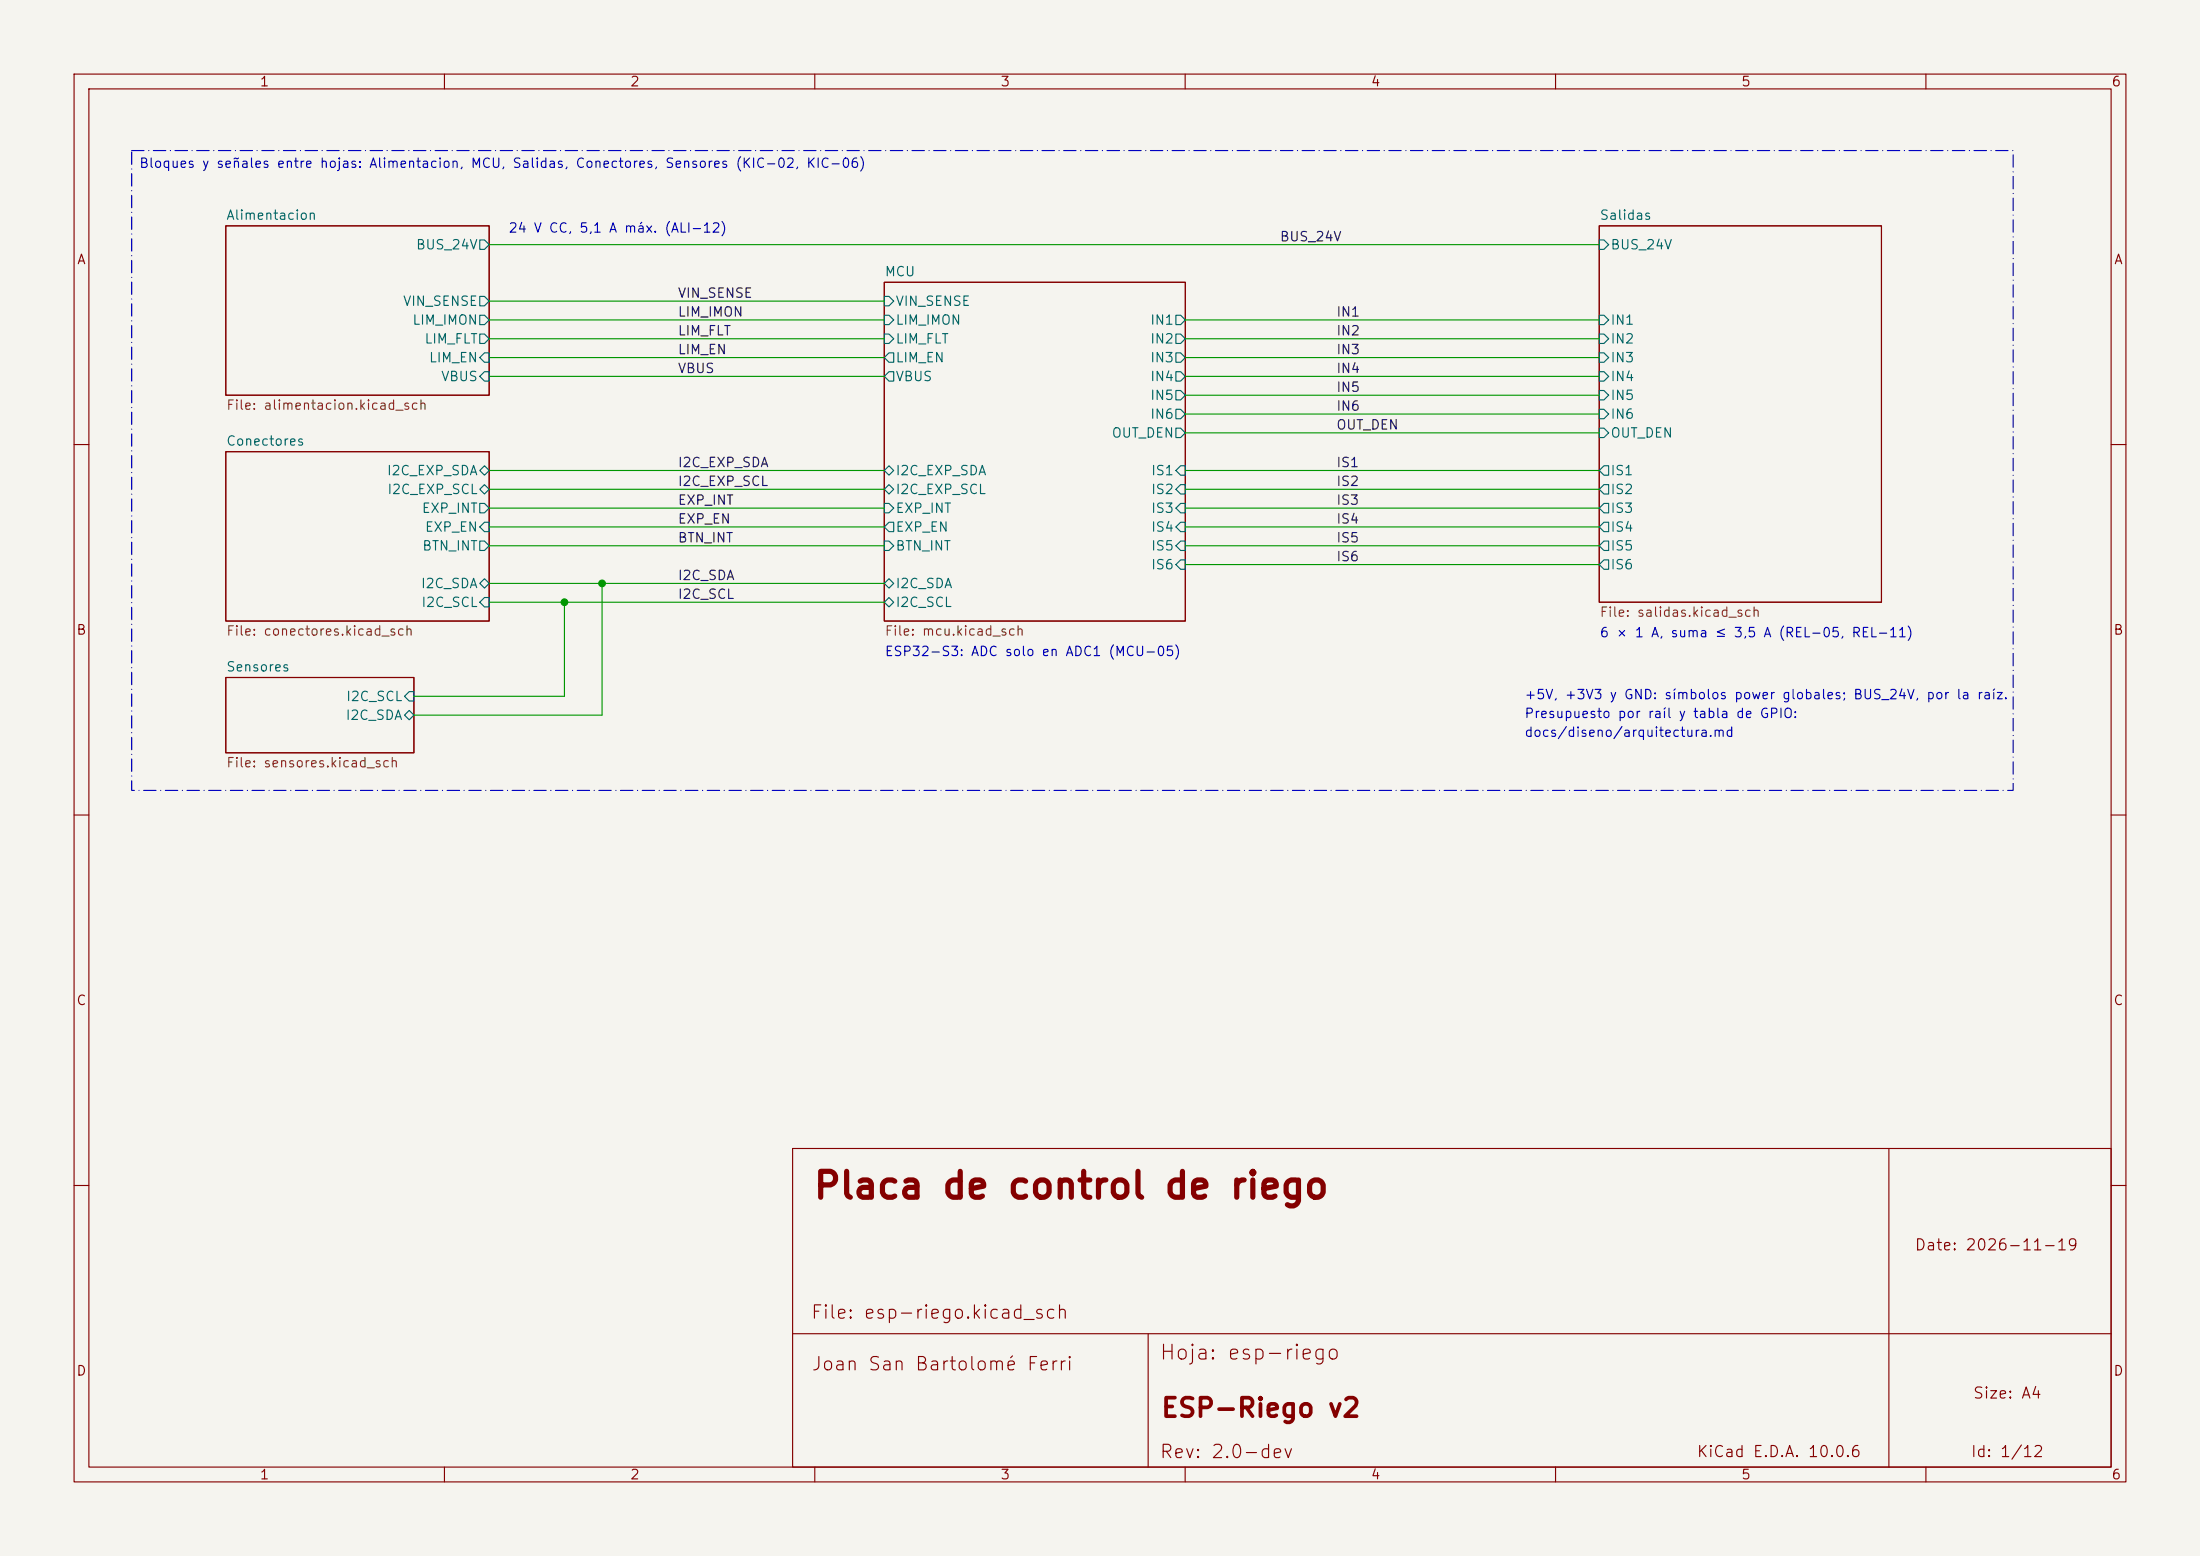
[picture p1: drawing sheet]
<svg xmlns="http://www.w3.org/2000/svg" width="297mm" height="210mm" viewBox="0 0 297 210" stroke-linecap="round" stroke-linejoin="round" font-family="sans-serif">
<path d="M0 0h297v210h-297z" fill="#f5f4ef" stroke="#f5f4ef" stroke-width=".14"/>
<g fill="none" stroke="#840000" stroke-width=".15">
<path d="M10 10h277v190h-277zM12 12h273v186h-273zM60 10v2M110 10v2M160 10v2M210 10v2M260 10v2M30.5 30.5h35.5v22.8h-35.5zM119.4 38.1h40.6v45.7h-40.6zM215.9 30.5h38.1v50.8h-38.1zM10 60h2M30.5 61h35.5v22.8h-35.5z"/>
<path d="M285 60h2M30.5 91.4h25.4v10.2h-25.4zM10 110h2M285 110h2M107 155h178v43h-178zM255 155v43M10 160h2M285 160h2M60 198v2M107 180h178M110 198v2M155 180v18"/>
<path d="M160 198v2M210 198v2M260 198v2"/>
</g>
<g fill="none" stroke="#006464" stroke-width=".15">
<path d="M64.8 32.4h.6l.6 .6-.6 .7h-.6zM215.9 32.4h.6l.7 .6-.7 .7h-.6zM64.8 40h.6l.6 .6-.6 .7h-.6zM64.8 42.5h.6l.6 .7-.6 .6h-.6zM64.8 45.1h.6l.6 .6-.6 .7h-.6zM65.4 47.6h.6v1.3h-.6l-.6-.6zM65.4 50.2h.6v1.2h-.6l-.6-.6zM119.4 40h.6l.6 .6-.6 .7h-.6zM119.4 42.5h.6l.6 .7-.6 .6h-.6zM119.4 45.1h.6l.6 .6-.6 .7h-.6zM119.4 48.3l.6-.7h.6v1.3h-.6zM120 50.2h.6v1.2h-.6l-.6-.6z"/>
<path d="M158.7 42.5h.7l.6 .7-.6 .6h-.7zM158.7 45.1h.7l.6 .6-.6 .7h-.7zM158.7 47.6h.7l.6 .7-.6 .6h-.7zM158.7 50.2h.7l.6 .6-.6 .6h-.7zM158.7 52.7h.7l.6 .6-.6 .7h-.7zM158.7 55.2h.7l.6 .7-.6 .6h-.7zM158.7 57.8h.7l.6 .6-.6 .7h-.7zM215.9 42.5h.6l.7 .7-.7 .6h-.6zM215.9 45.1h.6l.7 .6-.7 .7h-.6zM215.9 47.6h.6l.7 .7-.7 .6h-.6zM215.9 50.2h.6l.7 .6-.7 .6h-.6zM215.9 52.7h.6l.7 .6-.7 .7h-.6z"/>
<path d="M215.9 55.2h.6l.7 .7-.7 .6h-.6zM215.9 57.8h.6l.7 .6-.7 .7h-.6zM64.8 63.5l.6-.6 .6 .6-.6 .6zM64.8 66l.6-.6 .6 .6-.6 .7zM64.8 67.9h.6l.6 .7-.6 .6h-.6zM64.8 73h.6l.6 .7-.6 .6h-.6zM64.8 78.7l.6-.6 .6 .6-.6 .7zM65.4 70.5h.6v1.3h-.6l-.6-.7zM119.4 66l.6-.6 .6 .6-.6 .7zM119.4 67.9h.6l.6 .7-.6 .6h-.6zM119.4 71.1l.6-.6h.6v1.3h-.6zM119.4 73h.6l.6 .7-.6 .6h-.6z"/>
<path d="M119.4 78.7l.6-.6 .6 .6-.6 .7zM120 62.9l.6 .6-.6 .6-.6-.6zM159.4 62.9h.6v1.2h-.6l-.7-.6zM159.4 65.4h.6v1.3h-.6l-.7-.7zM159.4 67.9h.6v1.3h-.6l-.7-.6zM159.4 70.5h.6v1.3h-.6l-.7-.7zM159.4 73h.6v1.3h-.6l-.7-.6zM159.4 75.6h.6v1.2h-.6l-.7-.6zM215.9 66l.6-.6h.7v1.3h-.7zM215.9 73.7l.6-.7h.7v1.3h-.7zM215.9 76.2l.6-.6h.7v1.2h-.7zM216.5 62.9h.7v1.2h-.7l-.6-.6z"/>
<path d="M216.5 67.9h.7v1.3h-.7l-.6-.6zM216.5 70.5h.7v1.3h-.7l-.6-.7zM54.6 96.5l.6-.6 .7 .6-.7 .7zM55.2 93.3h.7v1.3h-.7l-.6-.6zM65.4 80.6h.6v1.3h-.6l-.6-.6zM119.4 81.3l.6-.7 .6 .7-.6 .6z"/>
</g>
<g fill="none" stroke="#009600" stroke-width=".15">
<path d="M66 33h149.9M66 43.2h53.4M66 45.7h53.4M66 48.3h53.4M66 40.6h53.4M66 50.8h53.4M160 53.3h55.9M160 43.2h55.9M160 45.7h55.9M160 48.3h55.9M160 50.8h55.9M160 55.9h55.9"/>
<path d="M160 58.4h55.9M66 73.7h53.4M66 63.5h53.4M66 78.7h53.4M66 66h53.4M66 68.6h53.4M66 71.1h53.4M81.3 78.7v17.8h-25.4M160 73.7h55.9M160 76.2h55.9M160 63.5h55.9M160 66h55.9"/>
<path d="M160 68.6h55.9M160 71.1h55.9M66 81.3h53.4M76.2 81.3v12.7h-20.3"/>
</g>
<path d="M17.8 20.3h254v86.4h-254z" fill="none" stroke="#0000c2" stroke-width=".15" stroke-dasharray="1.7 .6 0 .6"/>
<g fill="#009600" stroke="#009600" stroke-width=".14">
<circle cx="81.3" cy="78.7" r=".46"/>
<circle cx="76.2" cy="81.3" r=".46"/>
</g>
<text font-size="3.5" fill="#840000" x="109.6" y="162.6">Placa de control de riego</text>
<text font-size="2.5" fill="#840000" x="156.6" y="191.9">ESP-Riego v2</text>
<text font-size="2" fill="#840000" x="156.4" y="184">Hoja: esp-riego</text>
<g font-size="1.8" fill="#840000">
<text x="109.3" y="178.5">File: esp-riego.kicad_sch</text>
<text x="109.4" y="185.4">Joan San Bartolomé Ferri</text>
<text x="156.4" y="197.3">Rev: 2.0-dev</text>
</g>
<g font-size="1.5" fill="#840000">
<text x="258.4" y="169.1">Date: 2026-11-19</text>
<text x="266.2" y="189.1">Size: A4</text>
<text x="229" y="197">KiCad E.D.A. 10.0.6</text>
<text x="266" y="197">Id: 1/12</text>
</g>
<g font-size="1.3" fill="#840000">
<text x="35" y="12">1</text>
<text x="85" y="12">2</text>
<text x="135" y="12">3</text>
<text x="185" y="12">4</text>
<text x="235" y="12">5</text>
<text x="285" y="12">6</text>
<text x="10.3" y="36">A</text>
<text x="285.3" y="36">A</text>
<text x="10.2" y="86">B</text>
<text x="285.2" y="86">B</text>
<text x="10.2" y="136">C</text>
<text x="285.2" y="136">C</text>
<text x="10.2" y="186">D</text>
<text x="285.2" y="186">D</text>
<text x="35" y="200">1</text>
<text x="85" y="200">2</text>
<text x="135" y="200">3</text>
<text x="185" y="200">4</text>
<text x="235" y="200">5</text>
<text x="285" y="200">6</text>
</g>
<g font-size="1.3" fill="#0000c2">
<text x="18.7" y="23">Bloques y señales entre hojas: Alimentacion, MCU, Salidas, Conectores, Sensores (KIC-02, KIC-06)</text>
<text x="68.6" y="31.7">24 V CC, 5,1 A máx. (ALI-12)</text>
<text x="119.4" y="88.9">ESP32-S3: ADC solo en ADC1 (MCU-05)</text>
<text x="215.9" y="86.3">6 × 1 A, suma ≤ 3,5 A (REL-05, REL-11)</text>
<text x="205.7" y="94.7">+5V, +3V3 y GND: símbolos power globales; BUS_24V, por la raíz.</text>
<text x="205.7" y="99.8">docs/diseno/arquitectura.md</text>
<text x="205.7" y="97.2">Presupuesto por raíl y tabla de GPIO:</text>
</g>
<g font-size="1.3" fill="#006464">
<text x="30.5" y="30">Alimentacion</text>
<text x="215.9" y="30">Salidas</text>
<text x="56.1" y="34">BUS_24V</text>
<text x="217.3" y="34">BUS_24V</text>
<text x="54.3" y="41.6">VIN_SENSE</text>
<text x="119.4" y="37.6">MCU</text>
<text x="120.8" y="41.6">VIN_SENSE</text>
<text x="55.6" y="44.1">LIM_IMON</text>
<text x="57.2" y="46.7">LIM_FLT</text>
<text x="120.8" y="44.1">LIM_IMON</text>
<text x="120.8" y="46.7">LIM_FLT</text>
<text x="155.2" y="44.1">IN1</text>
<text x="155.2" y="46.7">IN2</text>
<text x="217.3" y="44.1">IN1</text>
<text x="217.3" y="46.7">IN2</text>
<text x="57.8" y="49.2">LIM_EN</text>
<text x="59.5" y="51.8">VBUS</text>
<text x="120.8" y="49.2">LIM_EN</text>
<text x="120.8" y="51.8">VBUS</text>
<text x="155.2" y="49.2">IN3</text>
<text x="155.2" y="51.8">IN4</text>
<text x="217.3" y="49.2">IN3</text>
<text x="217.3" y="51.8">IN4</text>
<text x="150" y="59.4">OUT_DEN</text>
<text x="155.2" y="54.3">IN5</text>
<text x="155.2" y="56.8">IN6</text>
<text x="217.3" y="54.3">IN5</text>
<text x="217.3" y="56.8">IN6</text>
<text x="217.3" y="59.4">OUT_DEN</text>
<text x="30.5" y="60.5">Conectores</text>
<text x="52.1" y="64.5">I2C_EXP_SDA</text>
<text x="120.8" y="64.5">I2C_EXP_SDA</text>
<text x="155.3" y="64.5">IS1</text>
<text x="217.3" y="64.5">IS1</text>
<text x="52.2" y="67">I2C_EXP_SCL</text>
<text x="56.9" y="69.5">EXP_INT</text>
<text x="120.8" y="67">I2C_EXP_SCL</text>
<text x="120.8" y="69.5">EXP_INT</text>
<text x="155.3" y="67">IS2</text>
<text x="155.3" y="69.5">IS3</text>
<text x="217.3" y="67">IS2</text>
<text x="217.3" y="69.5">IS3</text>
<text x="56.9" y="74.6">BTN_INT</text>
<text x="57.3" y="72.1">EXP_EN</text>
<text x="120.8" y="72.1">EXP_EN</text>
<text x="120.8" y="74.6">BTN_INT</text>
<text x="155.3" y="72.1">IS4</text>
<text x="155.3" y="74.6">IS5</text>
<text x="155.3" y="77.2">IS6</text>
<text x="217.3" y="72.1">IS4</text>
<text x="217.3" y="74.6">IS5</text>
<text x="217.3" y="77.2">IS6</text>
<text x="56.7" y="79.7">I2C_SDA</text>
<text x="56.8" y="82.2">I2C_SCL</text>
<text x="120.8" y="79.7">I2C_SDA</text>
<text x="120.8" y="82.2">I2C_SCL</text>
<text x="30.5" y="90.9">Sensores</text>
<text x="46.6" y="94.9">I2C_SCL</text>
<text x="46.6" y="97.5">I2C_SDA</text>
</g>
<g font-size="1.3" fill="#0f0f0f">
<text x="172.7" y="32.9">BUS_24V</text>
<text x="91.4" y="40.5">VIN_SENSE</text>
<text x="91.4" y="43.1">LIM_IMON</text>
<text x="91.4" y="45.6">LIM_FLT</text>
<text x="180.3" y="43.1">IN1</text>
<text x="180.3" y="45.6">IN2</text>
<text x="91.4" y="48.1">LIM_EN</text>
<text x="91.4" y="50.7">VBUS</text>
<text x="180.3" y="48.1">IN3</text>
<text x="180.3" y="50.7">IN4</text>
<text x="180.3" y="53.2">IN5</text>
<text x="180.3" y="55.8">IN6</text>
<text x="180.3" y="58.3">OUT_DEN</text>
<text x="91.4" y="63.4">I2C_EXP_SDA</text>
<text x="91.4" y="65.9">I2C_EXP_SCL</text>
<text x="180.3" y="63.4">IS1</text>
<text x="180.3" y="65.9">IS2</text>
<text x="91.4" y="68.5">EXP_INT</text>
<text x="91.4" y="71">EXP_EN</text>
<text x="180.3" y="68.5">IS3</text>
<text x="180.3" y="71">IS4</text>
<text x="91.4" y="73.5">BTN_INT</text>
<text x="180.3" y="73.5">IS5</text>
<text x="180.3" y="76.1">IS6</text>
<text x="91.4" y="78.6">I2C_SDA</text>
<text x="91.4" y="81.2">I2C_SCL</text>
</g>
<g font-size="1.3" fill="#725600">
<text x="30.5" y="55.6">File: alimentacion.kicad_sch</text>
<text x="215.9" y="83.6">File: salidas.kicad_sch</text>
<text x="30.5" y="86.1">File: conectores.kicad_sch</text>
<text x="119.4" y="86.1">File: mcu.kicad_sch</text>
<text x="30.5" y="103.9">File: sensores.kicad_sch</text>
</g>
</svg>
